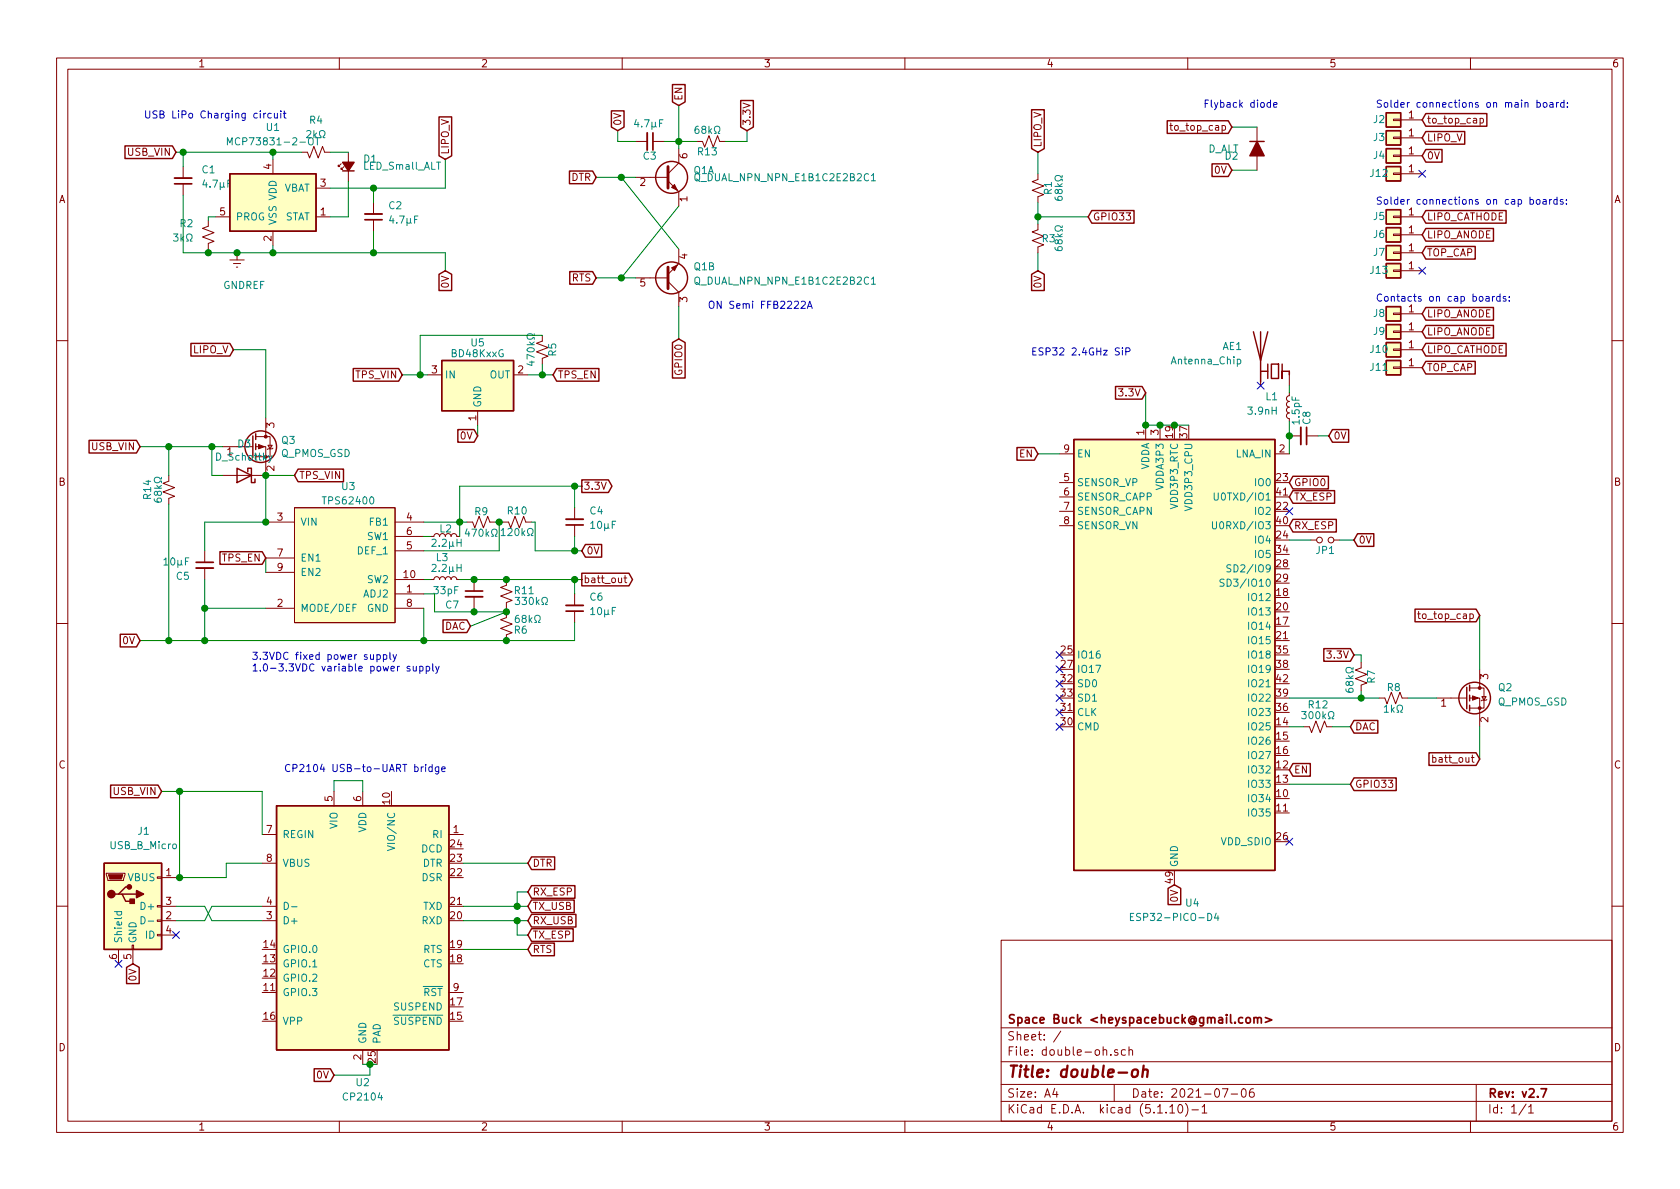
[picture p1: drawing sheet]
EESchema Schematic File Version 4
EELAYER 30 0
EELAYER END
$Descr A4 11693 8268
encoding utf-8
Sheet 1 1
Title "double-oh"
Date "2021-07-06"
Rev "v2.7"
Comp "Space Buck <heyspacebuck@gmail.com>"
Comment1 ""
Comment2 ""
Comment3 ""
Comment4 ""
$EndDescr
Text Notes 7175 2475 0    50   ~ 0
ESP32 2.4GHz SiP
Wire Wire Line
	10300 4275 10300 4650
Text GLabel 10300 5275 0    50   Input ~ 0
batt_out
$Comp
L Device:R_Small_US R8
U 1 1
P 9700 4850
F 0 "R8" V 9625 4900 50  0000 R CNN
F 1 "1kΩ" V 9775 4925 50  0000 R CNN
F 2 "Resistor_SMD:R_0402_1005Metric" H 9700 4850 50  0001 C CNN
F 3 "~" H 9700 4850 50  0001 C CNN
	1    9700 4850
	0    -1   1    0   
$EndComp
Text GLabel 3675 6300 2    50   Input ~ 0
TX_USB
Text GLabel 3675 6400 2    50   Input ~ 0
RX_USB
Text GLabel 3675 6600 2    50   Input ~ 0
RTS
Text GLabel 3675 6000 2    50   Input ~ 0
DTR
Wire Wire Line
	3225 6300 3600 6300
Wire Wire Line
	3225 6400 3600 6400
Wire Wire Line
	3225 6600 3675 6600
Wire Wire Line
	3225 6000 3675 6000
$Comp
L Connector:USB_B_Micro J1
U 1 1
P 925 6300
F 0 "J1" H 1000 6825 50  0000 C CNN
F 1 "USB_B_Micro" H 1000 6725 50  0000 C CNN
F 2 "double-oh:microusb_PCB_socket" H 1075 6250 50  0001 C CNN
F 3 "~" H 1075 6250 50  0001 C CNN
	1    925  6300
	1    0    0    -1  
$EndComp
Wire Wire Line
	2625 7400 2575 7400
NoConn ~ 1225 6500
Wire Wire Line
	1825 5800 1825 5500
Wire Wire Line
	1225 6100 1250 6100
Wire Wire Line
	1575 6100 1575 6000
Wire Wire Line
	1575 6000 1825 6000
Text GLabel 2325 7475 0    50   Input ~ 0
0V
Wire Wire Line
	2325 7475 2575 7475
Wire Wire Line
	2575 7475 2575 7400
Connection ~ 2575 7400
Wire Wire Line
	2575 7400 2525 7400
Text GLabel 925  6700 3    50   Input ~ 0
0V
NoConn ~ 825  6700
Text GLabel 1125 5500 0    50   Input ~ 0
USB_VIN
Connection ~ 1250 6100
$Comp
L Device:Antenna_Chip AE1
U 1 1
P 8875 2575
F 0 "AE1" H 9100 2750 50  0000 L CNN
F 1 "Antenna_Chip" H 9100 2650 50  0000 L CNN
F 2 "double-oh:AMCA31" H 8775 2750 50  0001 C CNN
F 3 "~" H 8775 2750 50  0001 C CNN
	1    8875 2575
	-1   0    0    -1  
$EndComp
NoConn ~ 8775 2675
Wire Wire Line
	8975 2675 8975 2725
$Comp
L Device:C_Small C8
U 1 1
P 9075 3025
F 0 "C8" H 9200 3050 50  0000 C CNN
F 1 "1.5pF" H 9250 2975 50  0000 C CNN
F 2 "Capacitor_SMD:C_0402_1005Metric" H 9075 3025 50  0001 C CNN
F 3 "~" H 9075 3025 50  0001 C CNN
	1    9075 3025
	0    1    -1   0   
$EndComp
$Comp
L Device:L_Small L1
U 1 1
P 8975 2825
F 0 "L1" H 9050 2900 50  0000 L CNN
F 1 "3.9nH" H 9050 2800 50  0000 L CNN
F 2 "Inductor_SMD:L_0603_1608Metric" H 8975 2825 50  0001 C CNN
F 3 "~" H 8975 2825 50  0001 C CNN
	1    8975 2825
	-1   0    0    -1  
$EndComp
Wire Wire Line
	8975 2925 8975 3025
Wire Wire Line
	8975 3025 8975 3150
Connection ~ 8975 3025
Wire Wire Line
	9250 3025 9175 3025
Text GLabel 9900 1625 2    50   Input ~ 0
LIPO_ANODE
Text GLabel 9900 1500 2    50   Input ~ 0
LIPO_CATHODE
$Comp
L Connector_Generic:Conn_01x01 J6
U 1 1
P 9700 1625
F 0 "J6" H 9800 1625 50  0000 C CNN
F 1 "Conn_01x01" H 9575 1475 50  0001 C CNN
F 2 "double-oh:cap_board_solder_mount" H 9700 1625 50  0001 C CNN
F 3 "~" H 9700 1625 50  0001 C CNN
	1    9700 1625
	-1   0    0    1   
$EndComp
$Comp
L Connector_Generic:Conn_01x01 J5
U 1 1
P 9700 1500
F 0 "J5" H 9800 1500 50  0000 C CNN
F 1 "Conn_01x01" H 9575 1350 50  0001 C CNN
F 2 "double-oh:cap_board_solder_mount" H 9700 1500 50  0001 C CNN
F 3 "~" H 9700 1500 50  0001 C CNN
	1    9700 1500
	-1   0    0    1   
$EndComp
$Comp
L Connector_Generic:Conn_01x01 J3
U 1 1
P 9700 950
F 0 "J3" H 9800 950 50  0000 C CNN
F 1 "Conn_01x01" H 9575 800 50  0001 C CNN
F 2 "double-oh:main_board_solder_mount" H 9700 950 50  0001 C CNN
F 3 "~" H 9700 950 50  0001 C CNN
	1    9700 950 
	-1   0    0    1   
$EndComp
$Comp
L Connector_Generic:Conn_01x01 J4
U 1 1
P 9700 1075
F 0 "J4" H 9800 1075 50  0000 C CNN
F 1 "Conn_01x01" H 9575 925 50  0001 C CNN
F 2 "double-oh:main_board_solder_mount" H 9700 1075 50  0001 C CNN
F 3 "~" H 9700 1075 50  0001 C CNN
	1    9700 1075
	-1   0    0    1   
$EndComp
Text GLabel 9900 1750 2    50   Input ~ 0
TOP_CAP
$Comp
L Connector_Generic:Conn_01x01 J8
U 1 1
P 9700 2175
F 0 "J8" H 9800 2175 50  0000 C CNN
F 1 "Conn_01x01" H 9575 2025 50  0001 C CNN
F 2 "double-oh:cap_contact" H 9700 2175 50  0001 C CNN
F 3 "~" H 9700 2175 50  0001 C CNN
	1    9700 2175
	-1   0    0    1   
$EndComp
$Comp
L Connector_Generic:Conn_01x01 J7
U 1 1
P 9700 1750
F 0 "J7" H 9800 1750 50  0000 C CNN
F 1 "Conn_01x01" H 9575 1600 50  0001 C CNN
F 2 "double-oh:cap_board_solder_mount" H 9700 1750 50  0001 C CNN
F 3 "~" H 9700 1750 50  0001 C CNN
	1    9700 1750
	-1   0    0    1   
$EndComp
$Comp
L Connector_Generic:Conn_01x01 J2
U 1 1
P 9700 825
F 0 "J2" H 9800 825 50  0000 C CNN
F 1 "Conn_01x01" H 9575 675 50  0001 C CNN
F 2 "double-oh:main_board_solder_mount" H 9700 825 50  0001 C CNN
F 3 "~" H 9700 825 50  0001 C CNN
	1    9700 825 
	-1   0    0    1   
$EndComp
Text Notes 9575 750  0    50   ~ 0
Solder connections on main board:
Text Notes 9575 1425 0    50   ~ 0
Solder connections on cap boards:
Text GLabel 9900 1075 2    50   Input ~ 0
0V
Text GLabel 9900 950  2    50   Input ~ 0
LIPO_V
Text GLabel 9900 825  2    50   Input ~ 0
to_top_cap
Text Notes 9575 2100 0    50   ~ 0
Contacts on cap boards:
Text GLabel 9900 2300 2    50   Input ~ 0
LIPO_ANODE
$Comp
L Connector_Generic:Conn_01x01 J9
U 1 1
P 9700 2300
F 0 "J9" H 9800 2300 50  0000 C CNN
F 1 "Conn_01x01" H 9575 2150 50  0001 C CNN
F 2 "double-oh:lipo_contact" H 9700 2300 50  0001 C CNN
F 3 "~" H 9700 2300 50  0001 C CNN
	1    9700 2300
	-1   0    0    1   
$EndComp
Text GLabel 9900 2175 2    50   Input ~ 0
LIPO_ANODE
Text GLabel 9900 2550 2    50   Input ~ 0
TOP_CAP
Text GLabel 9900 2425 2    50   Input ~ 0
LIPO_CATHODE
$Comp
L Connector_Generic:Conn_01x01 J11
U 1 1
P 9700 2550
F 0 "J11" H 9800 2550 50  0000 C CNN
F 1 "Conn_01x01" H 9575 2400 50  0001 C CNN
F 2 "double-oh:cap_contact" H 9700 2550 50  0001 C CNN
F 3 "~" H 9700 2550 50  0001 C CNN
	1    9700 2550
	-1   0    0    1   
$EndComp
$Comp
L Connector_Generic:Conn_01x01 J10
U 1 1
P 9700 2425
F 0 "J10" H 9800 2425 50  0000 C CNN
F 1 "Conn_01x01" H 9575 2275 50  0001 C CNN
F 2 "double-oh:lipo_contact" H 9700 2425 50  0001 C CNN
F 3 "~" H 9700 2425 50  0001 C CNN
	1    9700 2425
	-1   0    0    1   
$EndComp
Wire Wire Line
	10300 5050 10300 5275
Text GLabel 10300 4275 0    50   Input ~ 0
to_top_cap
Wire Wire Line
	9600 4850 9475 4850
$Comp
L Device:Q_PMOS_GSD Q2
U 1 1
P 10200 4850
F 0 "Q2" H 10425 4925 50  0000 L CNN
F 1 "Q_PMOS_GSD" H 10425 4825 50  0000 L CNN
F 2 "Package_TO_SOT_SMD:SOT-323_SC-70" H 10400 4950 50  0001 C CNN
F 3 "~" H 10200 4850 50  0001 C CNN
	1    10200 4850
	1    0    0    -1  
$EndComp
$Comp
L Device:R_Small_US R7
U 1 1
P 9475 4700
F 0 "R7" V 9400 4750 50  0000 R CNN
F 1 "68kΩ" V 9550 4775 50  0000 R CNN
F 2 "Resistor_SMD:R_0402_1005Metric" H 9475 4700 50  0001 C CNN
F 3 "~" H 9475 4700 50  0001 C CNN
	1    9475 4700
	-1   0    0    -1  
$EndComp
Text GLabel 9425 4550 0    50   Input ~ 0
3.3V
Wire Wire Line
	9425 4550 9475 4550
Wire Wire Line
	9475 4550 9475 4600
Wire Wire Line
	9800 4850 10000 4850
Wire Wire Line
	9475 4800 9475 4850
Connection ~ 9475 4850
Wire Wire Line
	9475 4850 8975 4850
$Comp
L Device:R_Small_US R9
U 1 1
P 3350 3625
F 0 "R9" V 3275 3625 50  0000 C CNN
F 1 "470kΩ" V 3425 3625 50  0000 C CNN
F 2 "Resistor_SMD:R_0402_1005Metric" H 3350 3625 50  0001 C CNN
F 3 "~" H 3350 3625 50  0001 C CNN
	1    3350 3625
	0    -1   1    0   
$EndComp
$Comp
L Device:R_Small_US R10
U 1 1
P 3600 3625
F 0 "R10" V 3675 3625 50  0000 C CNN
F 1 "120kΩ" V 3525 3625 50  0000 C CNN
F 2 "Resistor_SMD:R_0402_1005Metric" H 3600 3625 50  0001 C CNN
F 3 "~" H 3600 3625 50  0001 C CNN
	1    3600 3625
	0    1    -1   0   
$EndComp
$Comp
L Device:L_Small L2
U 1 1
P 3100 3725
F 0 "L2" V 3150 3675 50  0000 L CNN
F 1 "2.2μH" V 3050 3600 50  0000 L CNN
F 2 "double-oh:L_0806_2016Metric" H 3100 3725 50  0001 C CNN
F 3 "~" H 3100 3725 50  0001 C CNN
	1    3100 3725
	0    -1   -1   0   
$EndComp
$Comp
L Device:R_Small_US R11
U 1 1
P 3525 4125
F 0 "R11" H 3400 4150 50  0000 C CNN
F 1 "330kΩ" H 3350 4075 50  0000 C CNN
F 2 "Resistor_SMD:R_0402_1005Metric" H 3525 4125 50  0001 C CNN
F 3 "~" H 3525 4125 50  0001 C CNN
	1    3525 4125
	-1   0    0    -1  
$EndComp
$Comp
L Device:L_Small L3
U 1 1
P 3100 4025
F 0 "L3" V 3250 4000 50  0000 L CNN
F 1 "2.2μH" V 3175 3900 50  0000 L CNN
F 2 "double-oh:L_0806_2016Metric" H 3100 4025 50  0001 C CNN
F 3 "~" H 3100 4025 50  0001 C CNN
	1    3100 4025
	0    -1   -1   0   
$EndComp
Text GLabel 4050 3375 2    50   Output ~ 0
3.3V
Text GLabel 4050 4025 2    50   Output ~ 0
batt_out
$Comp
L Device:C_Small C5
U 1 1
P 1425 3925
F 0 "C5" H 1325 3850 50  0000 R CNN
F 1 "10μF" H 1325 3950 50  0000 R CNN
F 2 "Capacitor_SMD:C_0402_1005Metric" H 1425 3925 50  0001 C CNN
F 3 "~" H 1425 3925 50  0001 C CNN
	1    1425 3925
	1    0    0    -1  
$EndComp
$Comp
L Device:C_Small C7
U 1 1
P 3300 4125
F 0 "C7" H 3200 4050 50  0000 R CNN
F 1 "33pF" H 3200 4150 50  0000 R CNN
F 2 "Capacitor_SMD:C_0402_1005Metric" H 3300 4125 50  0001 C CNN
F 3 "~" H 3300 4125 50  0001 C CNN
	1    3300 4125
	1    0    0    -1  
$EndComp
Text GLabel 1625 2425 0    50   Input ~ 0
LIPO_V
Wire Wire Line
	1850 3300 1850 3625
Text GLabel 975  4450 0    50   Input ~ 0
0V
$Comp
L Device:C_Small C4
U 1 1
P 4000 3625
F 0 "C4" H 3900 3550 50  0000 R CNN
F 1 "10μF" H 3900 3650 50  0000 R CNN
F 2 "Capacitor_SMD:C_0402_1005Metric" H 4000 3625 50  0001 C CNN
F 3 "~" H 4000 3625 50  0001 C CNN
	1    4000 3625
	-1   0    0    1   
$EndComp
$Comp
L Device:C_Small C6
U 1 1
P 4000 4225
F 0 "C6" H 3900 4150 50  0000 R CNN
F 1 "10μF" H 3900 4250 50  0000 R CNN
F 2 "Capacitor_SMD:C_0402_1005Metric" H 4000 4225 50  0001 C CNN
F 3 "~" H 4000 4225 50  0001 C CNN
	1    4000 4225
	-1   0    0    1   
$EndComp
Text Notes 1750 4675 0    50   ~ 0
3.3VDC fixed power supply\n1.0-3.3VDC variable power supply
Text Notes 1975 5375 0    50   ~ 0
CP2104 USB-to-UART bridge\n
Text GLabel 8575 875  0    50   Input ~ 0
to_top_cap
Text GLabel 8575 1175 0    50   Input ~ 0
0V
$Comp
L Device:D_ALT D2
U 1 1
P 8750 1025
F 0 "D2" V 8800 900 50  0000 R CNN
F 1 "D_ALT" V 8750 900 50  0000 R CNN
F 2 "Diode_SMD:D_0402_1005Metric" H 8750 1025 50  0001 C CNN
F 3 "~" H 8750 1025 50  0001 C CNN
	1    8750 1025
	0    1    1    0   
$EndComp
Wire Wire Line
	8575 1175 8750 1175
Wire Wire Line
	8750 875  8575 875 
Text Notes 8375 750  0    50   ~ 0
Flyback diode
$Comp
L Connector_Generic:Conn_01x01 J12
U 1 1
P 9700 1200
F 0 "J12" H 9800 1200 50  0000 C CNN
F 1 "Conn_01x01" H 9575 1050 50  0001 C CNN
F 2 "double-oh:main_board_solder_mount" H 9700 1200 50  0001 C CNN
F 3 "~" H 9700 1200 50  0001 C CNN
	1    9700 1200
	-1   0    0    1   
$EndComp
$Comp
L Connector_Generic:Conn_01x01 J13
U 1 1
P 9700 1875
F 0 "J13" H 9800 1875 50  0000 C CNN
F 1 "Conn_01x01" H 9575 1725 50  0001 C CNN
F 2 "double-oh:cap_board_solder_mount" H 9700 1875 50  0001 C CNN
F 3 "~" H 9700 1875 50  0001 C CNN
	1    9700 1875
	-1   0    0    1   
$EndComp
NoConn ~ 9900 1200
NoConn ~ 9900 1875
$Comp
L Interface_USB:CP2104 U2
U 1 1
P 2525 6400
F 0 "U2" H 2525 5275 50  0000 C CNN
F 1 "CP2104" H 2525 5175 50  0000 C CNN
F 2 "Package_DFN_QFN:QFN-24-1EP_4x4mm_P0.5mm_EP2.6x2.6mm" H 2675 5450 50  0001 L CNN
F 3 "https://www.silabs.com/documents/public/data-sheets/cp2104.pdf" H 1975 7650 50  0001 C CNN
	1    2525 6400
	1    0    0    -1  
$EndComp
Text GLabel 3675 6200 2    50   Input ~ 0
RX_ESP
Wire Wire Line
	3675 6200 3600 6200
Wire Wire Line
	3600 6200 3600 6300
Connection ~ 3600 6300
Wire Wire Line
	3600 6300 3675 6300
Text GLabel 3675 6500 2    50   Input ~ 0
TX_ESP
Wire Wire Line
	3675 6500 3600 6500
Wire Wire Line
	3600 6500 3600 6400
Connection ~ 3600 6400
Wire Wire Line
	3600 6400 3675 6400
$Comp
L RF_Module:ESP32-PICO-D4 U4
U 1 1
P 8175 4550
F 0 "U4" H 8300 2825 50  0000 C CNN
F 1 "ESP32-PICO-D4" H 8175 2725 50  0000 C CNN
F 2 "double-oh:QFN-48-1EP_7x7mm_P0.5mm_EP3.6x3.6mm" H 8175 2850 50  0001 C CNN
F 3 "https://www.espressif.com/sites/default/files/documentation/esp32-pico-d4_datasheet_en.pdf" H 8425 3550 50  0001 C CNN
	1    8175 4550
	1    0    0    -1  
$EndComp
Text GLabel 7225 3150 0    50   Input ~ 0
EN
Wire Wire Line
	7225 3150 7375 3150
Wire Wire Line
	8275 2950 8175 2950
Wire Wire Line
	8175 2950 8075 2950
Connection ~ 8175 2950
Wire Wire Line
	8075 2950 7975 2950
Connection ~ 8075 2950
Wire Wire Line
	7975 2950 7975 2725
Connection ~ 7975 2950
Text GLabel 7975 2725 0    50   Input ~ 0
3.3V
Text GLabel 9250 3025 2    50   Input ~ 0
0V
Text GLabel 8975 3450 2    50   Input ~ 0
TX_ESP
Text GLabel 8975 3650 2    50   Input ~ 0
RX_ESP
NoConn ~ 8975 3550
Text GLabel 8975 3350 2    50   Input ~ 0
GPIO0
Text GLabel 8975 5350 2    50   Input ~ 0
EN
Text GLabel 8175 6150 3    50   Input ~ 0
0V
Wire Wire Line
	1225 6300 1425 6300
Wire Wire Line
	1425 6300 1475 6400
Wire Wire Line
	1475 6400 1825 6400
Wire Wire Line
	1425 6400 1475 6300
$Comp
L Device:R_Small_US R6
U 1 1
P 3525 4350
F 0 "R6" H 3425 4325 50  0000 C CNN
F 1 "68kΩ" H 3375 4400 50  0000 C CNN
F 2 "Resistor_SMD:R_0402_1005Metric" H 3525 4350 50  0001 C CNN
F 3 "~" H 3525 4350 50  0001 C CNN
	1    3525 4350
	-1   0    0    -1  
$EndComp
Text GLabel 9400 5050 2    50   Input ~ 0
DAC
$Comp
L Device:R_Small_US R12
U 1 1
P 9175 5050
F 0 "R12" V 9325 5050 50  0000 C CNN
F 1 "300kΩ" V 9250 5050 50  0000 C CNN
F 2 "Resistor_SMD:R_0402_1005Metric" H 9175 5050 50  0001 C CNN
F 3 "~" H 9175 5050 50  0001 C CNN
	1    9175 5050
	0    1    -1   0   
$EndComp
Wire Wire Line
	9075 5050 8975 5050
Wire Wire Line
	9275 5050 9400 5050
Wire Wire Line
	1225 6400 1425 6400
Wire Wire Line
	1475 6300 1825 6300
Wire Wire Line
	1250 5500 1125 5500
Wire Wire Line
	1250 5500 1250 6100
Wire Wire Line
	1250 5500 1825 5500
Connection ~ 1250 5500
Wire Wire Line
	2325 5500 2325 5425
Wire Wire Line
	2325 5425 2525 5425
Wire Wire Line
	2525 5425 2525 5500
$Comp
L Device:R_Small_US R1
U 1 1
P 7225 1300
F 0 "R1" V 7150 1300 50  0000 C CNN
F 1 "68kΩ" V 7075 1300 50  0000 C CNN
F 2 "Resistor_SMD:R_0402_1005Metric" H 7225 1300 50  0001 C CNN
F 3 "~" H 7225 1300 50  0001 C CNN
	1    7225 1300
	-1   0    0    -1  
$EndComp
$Comp
L Device:R_Small_US R3
U 1 1
P 7225 1650
F 0 "R3" H 7150 1650 50  0000 C CNN
F 1 "68kΩ" V 7075 1650 50  0000 C CNN
F 2 "Resistor_SMD:R_0402_1005Metric" H 7225 1650 50  0001 C CNN
F 3 "~" H 7225 1650 50  0001 C CNN
	1    7225 1650
	-1   0    0    -1  
$EndComp
Wire Wire Line
	1250 6100 1575 6100
Text GLabel 7225 1050 1    50   Input ~ 0
LIPO_V
Wire Wire Line
	7225 1050 7225 1200
Wire Wire Line
	7225 1400 7225 1500
Text GLabel 7225 1875 3    50   Input ~ 0
0V
Wire Wire Line
	7225 1875 7225 1750
Wire Wire Line
	7225 1500 7575 1500
Connection ~ 7225 1500
Wire Wire Line
	7225 1500 7225 1550
Text GLabel 7575 1500 2    50   Input ~ 0
GPIO33
Text GLabel 9400 5450 2    50   Input ~ 0
GPIO33
$Comp
L Device:Q_PMOS_GSD Q3
U 1 1
P 1750 3100
F 0 "Q3" H 1955 3146 50  0000 L CNN
F 1 "Q_PMOS_GSD" H 1955 3055 50  0000 L CNN
F 2 "Package_TO_SOT_SMD:SOT-323_SC-70" H 1950 3200 50  0001 C CNN
F 3 "~" H 1750 3100 50  0001 C CNN
	1    1750 3100
	1    0    0    -1  
$EndComp
$Comp
L Device:D_Schottky D3
U 1 1
P 1700 3300
F 0 "D3" H 1700 3084 50  0000 C CNN
F 1 "D_Schottky" H 1700 3175 50  0000 C CNN
F 2 "Diode_SMD:D_0402_1005Metric" H 1700 3300 50  0001 C CNN
F 3 "~" H 1700 3300 50  0001 C CNN
	1    1700 3300
	-1   0    0    1   
$EndComp
Connection ~ 1850 3300
Wire Wire Line
	1550 3300 1475 3300
Wire Wire Line
	1475 3300 1475 3100
Wire Wire Line
	1475 3100 1550 3100
Wire Wire Line
	975  4450 1175 4450
$Comp
L Device:R_Small_US R14
U 1 1
P 1175 3400
F 0 "R14" V 1025 3400 50  0000 C CNN
F 1 "68kΩ" V 1100 3400 50  0000 C CNN
F 2 "Resistor_SMD:R_0402_1005Metric" H 1175 3400 50  0001 C CNN
F 3 "~" H 1175 3400 50  0001 C CNN
	1    1175 3400
	1    0    0    1   
$EndComp
Wire Wire Line
	1175 3300 1175 3100
Wire Wire Line
	1175 3100 1475 3100
Connection ~ 1475 3100
Text GLabel 975  3100 0    50   Input ~ 0
USB_VIN
Wire Wire Line
	975  3100 1175 3100
Connection ~ 1175 3100
Wire Wire Line
	9400 5450 8975 5450
$Comp
L double-oh:TPS62400 U3
U 1 1
P 2400 3925
F 0 "U3" H 2425 4475 50  0000 C CNN
F 1 "TPS62400" H 2425 4375 50  0000 C CNN
F 2 "Package_SON:VSON-10-1EP_3x3mm_P0.5mm_EP1.65x2.4mm" H 2400 3925 50  0001 C CNN
F 3 "" H 2400 3925 50  0001 C CNN
	1    2400 3925
	1    0    0    -1  
$EndComp
Wire Wire Line
	2950 4450 2950 4225
Wire Wire Line
	1175 3500 1175 4450
Wire Wire Line
	1850 3975 1850 3875
Connection ~ 1850 3625
Connection ~ 1175 4450
Wire Wire Line
	3000 3725 2950 3725
Wire Wire Line
	3200 3725 3200 3625
Wire Wire Line
	3200 3625 2950 3625
Wire Wire Line
	3250 3625 3200 3625
Connection ~ 3200 3625
Wire Wire Line
	3475 3625 3475 3825
Wire Wire Line
	3500 3625 3475 3625
Connection ~ 3475 3625
Wire Wire Line
	3475 3625 3450 3625
Wire Wire Line
	2950 3825 3475 3825
Wire Wire Line
	4000 3825 4000 3725
Wire Wire Line
	4000 3525 4000 3375
Wire Wire Line
	3200 3375 3200 3625
Wire Wire Line
	3700 3625 3725 3625
Wire Wire Line
	3725 3625 3725 3825
Text GLabel 4050 3825 2    50   Input ~ 0
0V
Wire Wire Line
	3000 4025 2950 4025
Wire Wire Line
	4050 4025 4000 4025
Connection ~ 4000 3375
Wire Wire Line
	4000 3375 4050 3375
Connection ~ 4000 3825
Wire Wire Line
	4000 3825 4050 3825
Wire Wire Line
	3200 3375 4000 3375
Wire Wire Line
	3725 3825 4000 3825
Wire Wire Line
	4000 4125 4000 4025
Connection ~ 4000 4025
Wire Wire Line
	4000 4325 4000 4450
Connection ~ 2950 4450
Connection ~ 3300 4025
Wire Wire Line
	3300 4025 3200 4025
Wire Wire Line
	2950 4125 3025 4125
Wire Wire Line
	3025 4125 3025 4250
Wire Wire Line
	3025 4250 3300 4250
Wire Wire Line
	3300 4250 3300 4225
Wire Wire Line
	3525 4250 3525 4225
Wire Wire Line
	3525 4250 3275 4350
Text GLabel 3275 4350 0    50   Input ~ 0
DAC
Connection ~ 3525 4250
Wire Wire Line
	3300 4250 3525 4250
Connection ~ 3525 4025
Wire Wire Line
	3525 4025 4000 4025
Connection ~ 3525 4450
Wire Wire Line
	3525 4450 4000 4450
Wire Wire Line
	3300 4025 3525 4025
Wire Wire Line
	2950 4450 3525 4450
Connection ~ 3300 4250
NoConn ~ 8975 5850
NoConn ~ 7375 4550
NoConn ~ 7375 4650
NoConn ~ 7375 4750
NoConn ~ 7375 4850
NoConn ~ 7375 4950
NoConn ~ 7375 5050
$Comp
L Device:Jumper_NO_Small JP1
U 1 1
P 9225 3750
F 0 "JP1" H 9225 3825 50  0000 C CNN
F 1 "Jumper_NO_Small" H 9250 3875 50  0001 C CNN
F 2 "Resistor_SMD:R_0201_0603Metric" H 9225 3750 50  0001 C CNN
F 3 "~" H 9225 3750 50  0001 C CNN
	1    9225 3750
	-1   0    0    1   
$EndComp
Wire Wire Line
	9125 3750 8975 3750
Text GLabel 9425 3750 2    50   Input ~ 0
0V
Wire Wire Line
	9425 3750 9325 3750
$Comp
L Device:Q_DUAL_NPN_NPN_E1B1C2E2B2C1 Q1
U 1 1
P 4625 1225
F 0 "Q1" H 4825 1275 50  0000 L CNN
F 1 "Q_DUAL_NPN_NPN_E1B1C2E2B2C1" H 4825 1225 50  0000 L CNN
F 2 "Package_TO_SOT_SMD:SOT-363_SC-70-6" H 4825 1325 50  0001 C CNN
F 3 "~" H 4625 1225 50  0001 C CNN
	1    4625 1225
	1    0    0    -1  
$EndComp
$Comp
L Device:Q_DUAL_NPN_NPN_E1B1C2E2B2C1 Q1
U 2 1
P 4625 1925
F 0 "Q1" H 4825 1850 50  0000 L CNN
F 1 "Q_DUAL_NPN_NPN_E1B1C2E2B2C1" H 4825 1950 50  0000 L CNN
F 2 "Package_TO_SOT_SMD:SOT-363_SC-70-6" H 4825 2025 50  0001 C CNN
F 3 "~" H 4625 1925 50  0001 C CNN
	2    4625 1925
	1    0    0    1   
$EndComp
Text GLabel 4725 2350 3    50   Input ~ 0
GPIO0
Text GLabel 4725 725  1    50   Input ~ 0
EN
Text GLabel 4150 1925 0    50   Input ~ 0
RTS
Text GLabel 4150 1225 0    50   Input ~ 0
DTR
Wire Wire Line
	4150 1225 4325 1225
Wire Wire Line
	4425 1925 4325 1925
Wire Wire Line
	4725 1725 4325 1225
Connection ~ 4325 1225
Wire Wire Line
	4325 1225 4425 1225
Wire Wire Line
	4725 1425 4325 1925
Connection ~ 4325 1925
Wire Wire Line
	4325 1925 4150 1925
Wire Wire Line
	4725 2125 4725 2350
Text Notes 4925 2150 0    50   ~ 0
ON Semi FFB2222A
$Comp
L Device:R_Small_US R13
U 1 1
P 4950 975
F 0 "R13" V 4875 1025 50  0000 R CNN
F 1 "68kΩ" V 5025 1050 50  0000 R CNN
F 2 "Resistor_SMD:R_0402_1005Metric" H 4950 975 50  0001 C CNN
F 3 "~" H 4950 975 50  0001 C CNN
	1    4950 975 
	0    1    -1   0   
$EndComp
Text GLabel 5200 900  1    50   Input ~ 0
3.3V
Wire Wire Line
	5200 900  5200 975 
Wire Wire Line
	5200 975  5050 975 
Wire Wire Line
	4850 975  4725 975 
Connection ~ 4725 975 
Wire Wire Line
	4725 975  4725 1025
Wire Wire Line
	4725 725  4725 975 
$Comp
L Device:C_Small C3
U 1 1
P 4525 975
F 0 "C3" V 4625 1025 50  0000 R CNN
F 1 "4.7μF" V 4400 1075 50  0000 R CNN
F 2 "Capacitor_SMD:C_0402_1005Metric" H 4525 975 50  0001 C CNN
F 3 "~" H 4525 975 50  0001 C CNN
	1    4525 975 
	0    1    1    0   
$EndComp
Text GLabel 4300 900  1    50   Input ~ 0
0V
Wire Wire Line
	4300 900  4300 975 
Wire Wire Line
	4300 975  4425 975 
Wire Wire Line
	4625 975  4725 975 
$Comp
L Device:R_Small_US R4
U 1 1
P 2200 1050
F 0 "R4" V 1975 1050 50  0000 C CNN
F 1 "2kΩ" V 2075 1050 50  0000 C CNN
F 2 "Resistor_SMD:R_0402_1005Metric" H 2200 1050 50  0001 C CNN
F 3 "~" H 2200 1050 50  0001 C CNN
	1    2200 1050
	0    -1   1    0   
$EndComp
Wire Wire Line
	3100 1875 3100 1750
Wire Wire Line
	2600 1750 3100 1750
Text Notes 1000 825  0    50   ~ 0
USB LiPo Charging circuit
Wire Wire Line
	1450 1500 1500 1500
Wire Wire Line
	1450 1525 1450 1500
Wire Wire Line
	1450 1750 1650 1750
Connection ~ 1450 1750
Wire Wire Line
	1450 1750 1450 1725
Wire Wire Line
	1275 1750 1450 1750
Connection ~ 1275 1050
Wire Wire Line
	1225 1050 1275 1050
Text GLabel 1225 1050 0    50   Input ~ 0
USB_VIN
Connection ~ 2600 1750
Wire Wire Line
	2600 1600 2600 1750
Wire Wire Line
	2600 1400 2600 1300
Wire Wire Line
	2300 1300 2600 1300
Wire Wire Line
	1900 1750 2600 1750
Text GLabel 3100 1875 3    50   Input ~ 0
0V
Wire Wire Line
	2425 1500 2300 1500
Wire Wire Line
	2425 1250 2425 1500
Connection ~ 1900 1050
Wire Wire Line
	2100 1050 1900 1050
Wire Wire Line
	2300 1050 2425 1050
$Comp
L Device:LED_Small_ALT D1
U 1 1
P 2425 1150
F 0 "D1" V 2475 1050 50  0000 R CNN
F 1 "LED_Small_ALT" V 2425 1050 50  0000 R CNN
F 2 "LED_SMD:LED_0402_1005Metric" V 2425 1150 50  0001 C CNN
F 3 "~" V 2425 1150 50  0001 C CNN
	1    2425 1150
	0    -1   -1   0   
$EndComp
Connection ~ 1900 1750
$Comp
L Device:C_Small C2
U 1 1
P 2600 1500
F 0 "C2" H 2500 1425 50  0000 R CNN
F 1 "4.7μF" H 2500 1525 50  0000 R CNN
F 2 "Capacitor_SMD:C_0402_1005Metric" H 2600 1500 50  0001 C CNN
F 3 "~" H 2600 1500 50  0001 C CNN
	1    2600 1500
	-1   0    0    1   
$EndComp
Wire Wire Line
	1650 1750 1900 1750
Connection ~ 1650 1750
$Comp
L power:GNDREF #PWR?
U 1 1
P 1650 1750
F 0 "#PWR?" H 1650 1500 50  0001 C CNN
F 1 "GNDREF" H 1700 1525 50  0000 C CNN
F 2 "" H 1650 1750 50  0001 C CNN
F 3 "" H 1650 1750 50  0001 C CNN
	1    1650 1750
	1    0    0    -1  
$EndComp
Wire Wire Line
	1275 1050 1900 1050
Wire Wire Line
	1900 1050 1900 1100
Wire Wire Line
	1275 1150 1275 1050
Wire Wire Line
	1275 1750 1275 1350
Wire Wire Line
	1900 1750 1900 1700
$Comp
L Device:R_Small_US R2
U 1 1
P 1450 1625
F 0 "R2" H 1350 1550 50  0000 R CNN
F 1 "3kΩ" H 1350 1650 50  0000 R CNN
F 2 "Resistor_SMD:R_0402_1005Metric" H 1450 1625 50  0001 C CNN
F 3 "~" H 1450 1625 50  0001 C CNN
	1    1450 1625
	1    0    0    1   
$EndComp
$Comp
L Device:C_Small C1
U 1 1
P 1275 1250
F 0 "C1" H 1150 1175 50  0000 R CNN
F 1 "4.7μF" H 1150 1275 50  0000 R CNN
F 2 "Capacitor_SMD:C_0402_1005Metric" H 1275 1250 50  0001 C CNN
F 3 "~" H 1275 1250 50  0001 C CNN
	1    1275 1250
	-1   0    0    1   
$EndComp
$Comp
L Battery_Management:MCP73831-2-OT U1
U 1 1
P 1900 1400
F 0 "U1" H 1900 1925 50  0000 C CNN
F 1 "MCP73831-2-OT" H 1900 1825 50  0000 C CNN
F 2 "Package_TO_SOT_SMD:SOT-23-5" H 1950 1150 50  0001 L CIN
F 3 "http://ww1.microchip.com/downloads/en/DeviceDoc/20001984g.pdf" H 1750 1350 50  0001 C CNN
	1    1900 1400
	1    0    0    -1  
$EndComp
Connection ~ 2600 1300
Wire Wire Line
	3100 1100 3100 1300
Wire Wire Line
	2600 1300 3100 1300
Text GLabel 3100 1100 1    50   Input ~ 0
LIPO_V
$Comp
L double-oh:BD48KxxG U5
U 1 1
P 3325 2650
F 0 "U5" H 3325 2925 50  0000 C CNN
F 1 "BD48KxxG" H 3325 2850 50  0000 C CNN
F 2 "Package_TO_SOT_SMD:SOT-23" H 3325 2150 50  0001 C CNN
F 3 "https://www.onsemi.com/pub/Collateral/MC34064-D.PDF" H 3325 2650 50  0001 C CNN
	1    3325 2650
	1    0    0    -1  
$EndComp
Wire Wire Line
	1850 2425 1850 2900
Text GLabel 3325 3025 0    50   Input ~ 0
0V
Wire Wire Line
	1625 2425 1850 2425
Text GLabel 3850 2600 2    50   Input ~ 0
TPS_EN
Text GLabel 1850 3875 0    50   Input ~ 0
TPS_EN
Wire Wire Line
	1175 4450 1425 4450
Wire Wire Line
	1425 4450 1425 4225
$Comp
L Device:R_Small_US R5
U 1 1
P 3775 2425
F 0 "R5" V 3700 2425 50  0000 C CNN
F 1 "470kΩ" V 3850 2425 50  0000 C CNN
F 2 "Resistor_SMD:R_0402_1005Metric" H 3775 2425 50  0001 C CNN
F 3 "~" H 3775 2425 50  0001 C CNN
	1    3775 2425
	-1   0    0    -1  
$EndComp
Wire Wire Line
	1850 3300 2050 3300
Text GLabel 2050 3300 2    50   Input ~ 0
TPS_VIN
Text GLabel 2800 2600 0    50   Input ~ 0
TPS_VIN
Wire Wire Line
	2800 2600 2925 2600
Wire Wire Line
	1425 3625 1850 3625
Connection ~ 1425 4225
Connection ~ 1425 4450
Wire Wire Line
	1425 4225 1850 4225
Wire Wire Line
	1425 4025 1425 4225
Wire Wire Line
	1425 3825 1425 3625
Wire Wire Line
	3325 3025 3325 2950
Wire Wire Line
	3675 2600 3775 2600
Wire Wire Line
	3775 2525 3775 2600
Connection ~ 3775 2600
Wire Wire Line
	3775 2600 3850 2600
Wire Wire Line
	3775 2325 2925 2325
Wire Wire Line
	2925 2325 2925 2600
Connection ~ 2925 2600
Wire Wire Line
	2925 2600 2975 2600
Wire Wire Line
	1425 4450 2950 4450
$EndSCHEMATC
